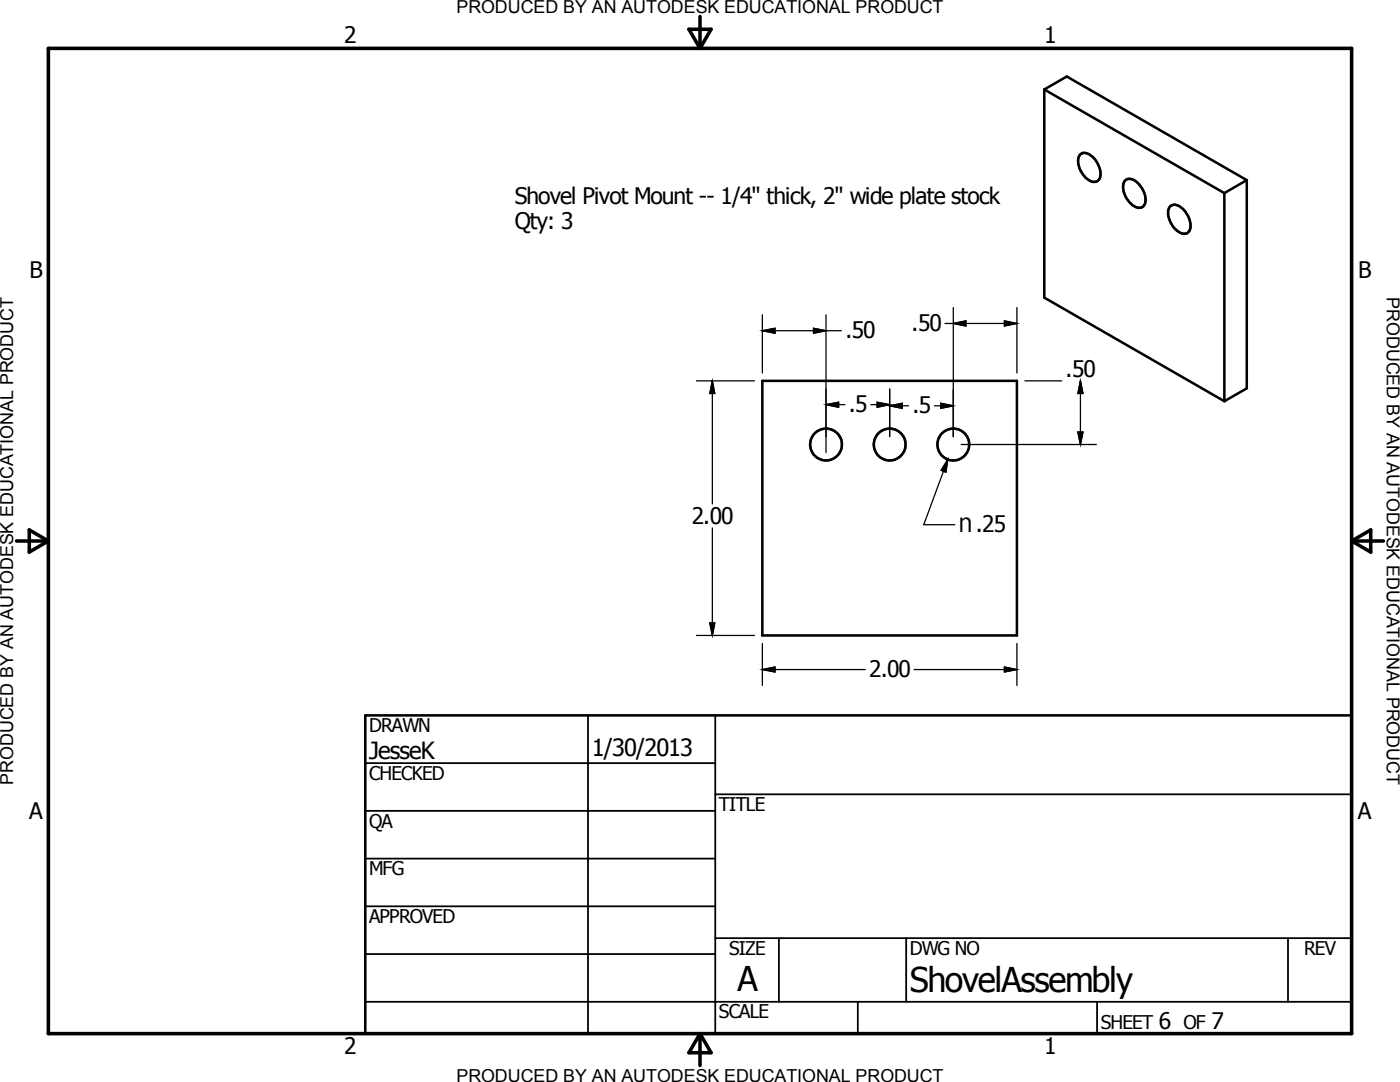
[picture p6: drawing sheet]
<svg xmlns="http://www.w3.org/2000/svg" width="279mm" height="216mm" viewBox="0 0 279 216" stroke-linecap="round" stroke-linejoin="round" font-family="sans-serif">
<g fill="none" stroke="#000" stroke-width=".51">
<path d="M208.4 17.9v41.5l35.9 20.7M208.4 17.9l4.5-2.6 35.9 20.6M208.4 17.9l35.9 20.6M215.6 30.8a2.17 2.17 0 0 1 2.8 .9 3.8 3.8 0 0 1 .9 4.2 1.58 1.58 0 0 1-2.4-.2 4.4 4.4 0 0 1-1.6-4.5zM224.5 36.1a1.79 1.79 0 0 1 2.6 .5 4 4 0 0 1 1.2 4.4 1.76 1.76 0 0 1-2.7-.4 4 4 0 0 1-1.1-4.5zM244.3 38.5v41.6M248.8 35.9l-4.5 2.6M248.8 35.9v41.6l-4.5 2.6M233.6 41.1a2.17 2.17 0 0 1 2.8 .9 4.2 4.2 0 0 1 1 4 1.38 1.38 0 0 1-2.2 .3 4.5 4.5 0 0 1-1.9-4.8zM152.1 76h50.8v50.8h-50.8zM72.9 142.7h196.8v63.5h-196.8z"/>
<circle cx="164.9" cy="88.7" r="3.2"/>
<circle cx="177.6" cy="88.7" r="3.2"/>
<circle cx="190.3" cy="88.7" r="3.2"/>
</g>
<path d="M9.7 9.7h260v196.5h-260zM137.5 5.8h4.4l-2.2 3.9zM139.7 3.3v6.4M3.3 107.9h6.4M5.8 105.7l3.9 2.2-3.9 2.3zM269.7 107.9h6.4M269.7 107.9l3.9-2.2v4.5zM139.7 206.2v6.4M139.7 206.2l2.2 3.9h-4.4z" fill="none" stroke="#000" stroke-width=".71"/>
<g fill="none" stroke="#000" stroke-width=".36">
<path d="M72.9 152.3h69.8M117.3 142.7v63.5M142.7 158.5h127M142.7 142.7v63.5M72.9 161.8h69.8M72.9 171.3h69.8M72.9 180.8h69.8M72.9 190.4h69.8M72.9 199.9h196.8M142.7 187.2h127M155.4 187.2v12.7M171.2 199.9v6.3"/>
<path d="M180.8 187.2v12.7M218.9 199.9v6.3M257 187.2v12.7"/>
</g>
<g fill="none" stroke="#000" stroke-width=".25">
<path d="M139 76h11.6M142.2 76v24.6M142.2 76l.4 2.5h-.9zM152.1 66l2.6-.5v1zM152.1 62.8v11.6M152.1 66h15.8M162.4 65.5l2.4 .5-2.4 .5zM164.8 62.8v27.5M177.5 77.6v9.5M188.6 64.5h14.3M190.2 64.5l2.6-.5v1zM190.2 61.4v25.7"/>
<path d="M200.5 64l2.4 .5-2.4 .5zM202.9 61.4v13M204.5 76h7.4M215.6 76l.5 2.5h-1zM215.6 76v12.7M164.8 80.7h3.8M164.8 80.7l2.6-.4v1zM173.8 80.7h3.7M175.1 80.3l2.4 .4-2.4 .6zM177.5 81h3.8M177.5 81l2.6-.5v1zM186.5 81h3.7"/>
<path d="M187.8 80.5l2.4 .5-2.4 .5zM189.2 91.7l-4.8 13h6.2M189.2 91.7l-.4 2.5-1-.3zM191.8 88.7h27M215.1 86.2h1l-.5 2.5zM142.2 105.3v21.5M139 126.8h11.6M141.7 124.3h.9l-.4 2.5zM152.1 133.6h20.6M152.1 133.6l2.6-.5v1zM152.1 128.4v8.4M182.4 133.6h20.5"/>
<path d="M200.5 133.1l2.4 .5-2.4 .5zM202.9 128.4v8.4"/>
</g>
<g fill="#000" stroke="#000" stroke-width=".25">
<path d="M142.2 76l.4 2.5h-.9zM152.1 66l2.6-.5v1zM162.4 65.5l2.4 .5-2.4 .5zM190.2 64.5l2.6-.5v1zM200.5 64l2.4 .5-2.4 .5zM215.6 76l.5 2.5h-1zM164.8 80.7l2.6-.4v1zM175.1 80.3l2.4 .4-2.4 .6zM177.5 81l2.6-.5v1zM187.8 80.5l2.4 .5-2.4 .5zM189.2 91.7l-.4 2.5-1-.3zM215.1 86.2h1l-.5 2.5z"/>
<path d="M141.7 124.3h.9l-.4 2.5zM152.1 133.6l2.6-.5v1zM200.5 133.1l2.4 .5-2.4 .5z"/>
</g>
<g font-size="6.8">
<text x="147.2" y="197.7">A</text>
<text x="181.6" y="197.9">ShovelAssembly</text>
</g>
<text font-size="5.4" x="191.3" y="106.2">⌀</text>
<g font-size="4.7">
<text x="73.7" y="151.4">JesseK</text>
<text x="118.1" y="150.8">1/30/2013</text>
</g>
<g font-size="4.5">
<text x="68.7" y="8.7">2</text>
<text x="208.4" y="8.7">1</text>
<text x="102.7" y="40.6">Shovel Pivot Mount -- 1/4&quot; thick, 2&quot; wide plate stock</text>
<text x="102.7" y="45.7">Qty: 3</text>
<text x="5.9" y="55.5">B</text>
<text x="271" y="55.5">B</text>
<text x="168.7" y="67.5">.50</text>
<text x="181.9" y="66.1">.50</text>
<text x="212.7" y="75.2">.50</text>
<text x="169.4" y="82.2">.5</text>
<text x="182.1" y="82.5">.5</text>
<text x="138.1" y="104.5">2.00</text>
<text x="194.8" y="106.2">.25</text>
<text x="173.5" y="135.1">2.00</text>
<text x="5.8" y="163.4">A</text>
<text x="271" y="163.4">A</text>
<text x="231.3" y="205.4">6</text>
<text x="241.8" y="205.4">7</text>
<text x="68.7" y="210.3">2</text>
<text x="208.4" y="210.3">1</text>
</g>
<g font-size="3.8">
<text x="73.7" y="146">DRAWN</text>
<text x="73.7" y="155.6">CHECKED</text>
<text x="143.5" y="161.8">TITLE</text>
<text x="73.7" y="165.2">QA</text>
<text x="73.7" y="174.7">MFG</text>
<text x="73.7" y="184.2">APPROVED</text>
<text x="145.5" y="190.5">SIZE</text>
<text x="181.6" y="190.6">DWG NO</text>
<text x="260.3" y="190.5">REV</text>
<text x="143.5" y="203.2">SCALE</text>
<text x="219.7" y="205.4">SHEET</text>
<text x="236.2" y="205.4">OF</text>
</g>
<g font-size="3.6">
<text x="91.1" y="2.6">PRODUCED BY AN AUTODESK EDUCATIONAL PRODUCT</text>
<text x="276.8" y="59.4" transform="rotate(90 276.8 59.4)">PRODUCED BY AN AUTODESK EDUCATIONAL PRODUCT</text>
<text x="2.6" y="156.5" transform="rotate(-90 2.6 156.5)">PRODUCED BY AN AUTODESK EDUCATIONAL PRODUCT</text>
<text x="91.1" y="215.9">PRODUCED BY AN AUTODESK EDUCATIONAL PRODUCT</text>
</g>
</svg>
